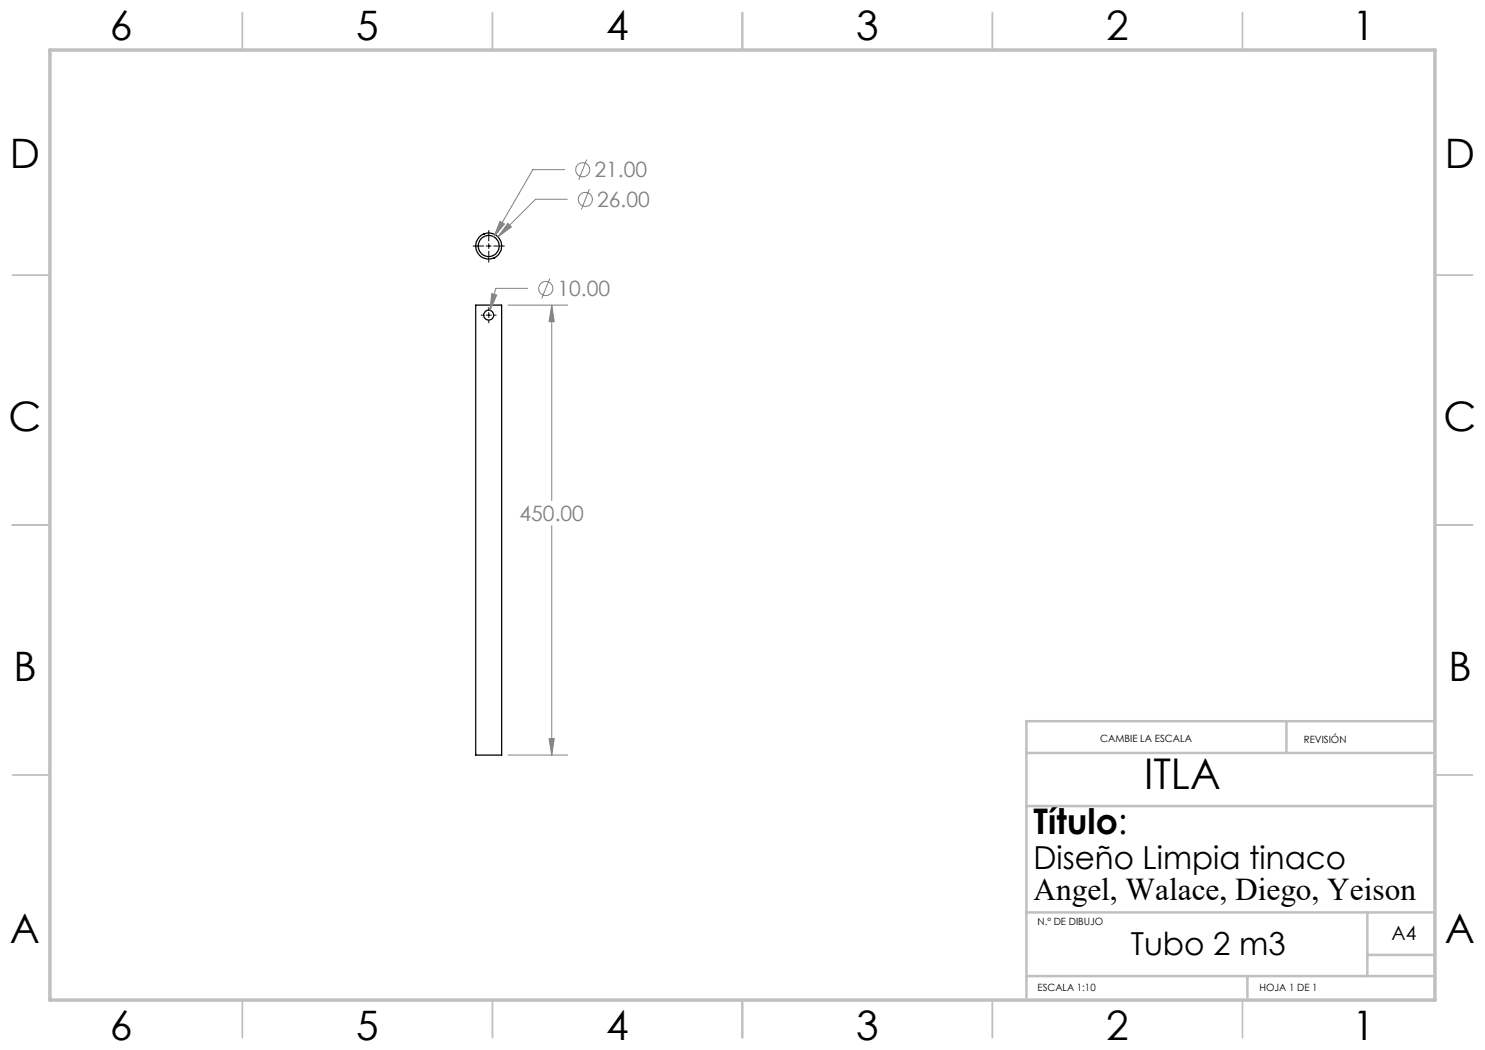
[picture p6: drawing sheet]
<svg xmlns="http://www.w3.org/2000/svg" width="297mm" height="210mm" viewBox="0 0 297 210" stroke-linecap="round" stroke-linejoin="round" font-family="sans-serif">
<g fill="none" stroke="#000" stroke-width=".25">
<path d="M96.7 46.8h.1M98.7 51.6h.1M95.1 61h5.2v90h-5.2z"/>
<circle cx="97.7" cy="49.2" r="2.11"/>
<circle cx="97.8" cy="49.2" r="2.61"/>
<circle cx="97.7" cy="63" r="1.01"/>
</g>
<g fill="none" stroke="#808080" stroke-width=".2">
<path d="M112.9 33.9h-6.3l-7.8 13.5M113.5 39.9h-6.4l-7.5 7.5M117.3 31.9l-1.6 4.1M117.9 37.8l-1.6 4.1M98.4 58.7l.9 .3-1.3 3zM100 44.3l.9 .5-2.1 2.6zM101.6 44.7l.7 .7-2.7 2zM105.5 57.7h-6.3l-1.2 4.3M110 55.7l-1.7 4M101.6 61h11.9M110.3 61l.5 3.3h-1zM110.3 61v39.1"/>
<path d="M110.3 105.2v45.8M101.6 151h11.9M109.8 147.7h1l-.5 3.3z"/>
<circle cx="116.5" cy="34" r="1.42"/>
<circle cx="117.1" cy="39.9" r="1.42"/>
<circle cx="109.2" cy="57.7" r="1.41"/>
</g>
<path d="M94.6 49.2h2.1M97.2 49.2h1M97.8 46.1v2.1M97.8 48.7v1M97.8 50.2v2.2M98.7 49.2h2.2M96.2 63h.5M97.2 63h1M97.8 61.5v.5M97.8 62.5v1M97.8 64.1v.4M98.7 63h.5" fill="none" stroke="#000" stroke-width=".2"/>
<g fill="none" stroke="#c0c0c0" stroke-width=".35">
<path d="M48.5 2.5v7.5M98.5 2.5v7.5M148.5 2.5v7.5M198.5 2.5v7.5M248.5 2.5v7.5M2.5 55h7.5M287 55h7.5M2.5 105h7.5M287 105h7.5M2.5 155h7.5M287 155h7.5M48.5 200v7.5"/>
<path d="M98.5 200v7.5M148.5 200v7.5M198.5 200v7.5M248.5 200v7.5"/>
</g>
<path d="M205.3 150.6h81.2M257.3 144.2v6.4M286.5 144.2h-81.2v55.3M205.3 161.2h81.2M205.3 195.2h81.2M205.3 182.5h81.2M249.5 195.2v4.3M273.5 182.5v12.7M273.5 191h13" fill="none" stroke="#c0c0c0" stroke-width=".5"/>
<path d="M10 10h277v190h-277z" fill="none" stroke="#c0c0c0" stroke-width=".7"/>
<path d="M98.4 58.7l-.4 3.3 1.3-3zM110.3 61l.5 3.3h-1zM109.8 147.7h1l-.5 3.3zM100 44.3l-1.2 3.1 2.1-2.6zM101.6 44.7l-2 2.7 2.7-2z" fill="#808080"/>
<text font-size="8.5" x="228.8" y="157.8">ITLA</text>
<g font-size="8.1">
<text x="22" y="8">6</text>
<text x="71.2" y="8">5</text>
<text x="121.2" y="8">4</text>
<text x="171.3" y="8">3</text>
<text x="221.3" y="8">2</text>
<text x="270.5" y="8">1</text>
<text x="2" y="33.6">D</text>
<text x="289" y="33.6">D</text>
<text x="1.7" y="86.1">C</text>
<text x="288.7" y="86.1">C</text>
<text x="2.7" y="136.1">B</text>
<text x="289.7" y="136.1">B</text>
<text x="2" y="188.6">A</text>
<text x="289" y="188.6">A</text>
<text x="22" y="208">6</text>
<text x="71.2" y="208">5</text>
<text x="121.2" y="208">4</text>
<text x="171.3" y="208">3</text>
<text x="221.3" y="208">2</text>
<text x="270.5" y="208">1</text>
</g>
<text font-size="7.1" x="206.7" y="166.9">Título:</text>
<g font-size="6.3">
<text x="206.7" y="173.8">Diseño Limpia tinaco</text>
<text x="206.7" y="180">Angel, Walace, Diego, Yeison</text>
<text x="226.1" y="191">Tubo 2 m3</text>
</g>
<g font-size="4.2" fill="#808080">
<text x="118.9" y="35.5">21.00</text>
<text x="119.4" y="41.4">26.00</text>
<text x="111.5" y="59.2">10.00</text>
<text x="103.9" y="104.2">450.00</text>
</g>
<text font-size="3.9" x="278.3" y="188">A4</text>
<g font-size="2">
<text x="220" y="148.5">CAMBIE LA ESCALA</text>
<text x="260.8" y="148.7">REVISIÓN</text>
<text x="207.5" y="185">N.º DE DIBUJO</text>
<text x="207.5" y="198.1">ESCALA 1:10</text>
<text x="251.9" y="198.1">HOJA 1 DE 1</text>
</g>
</svg>
